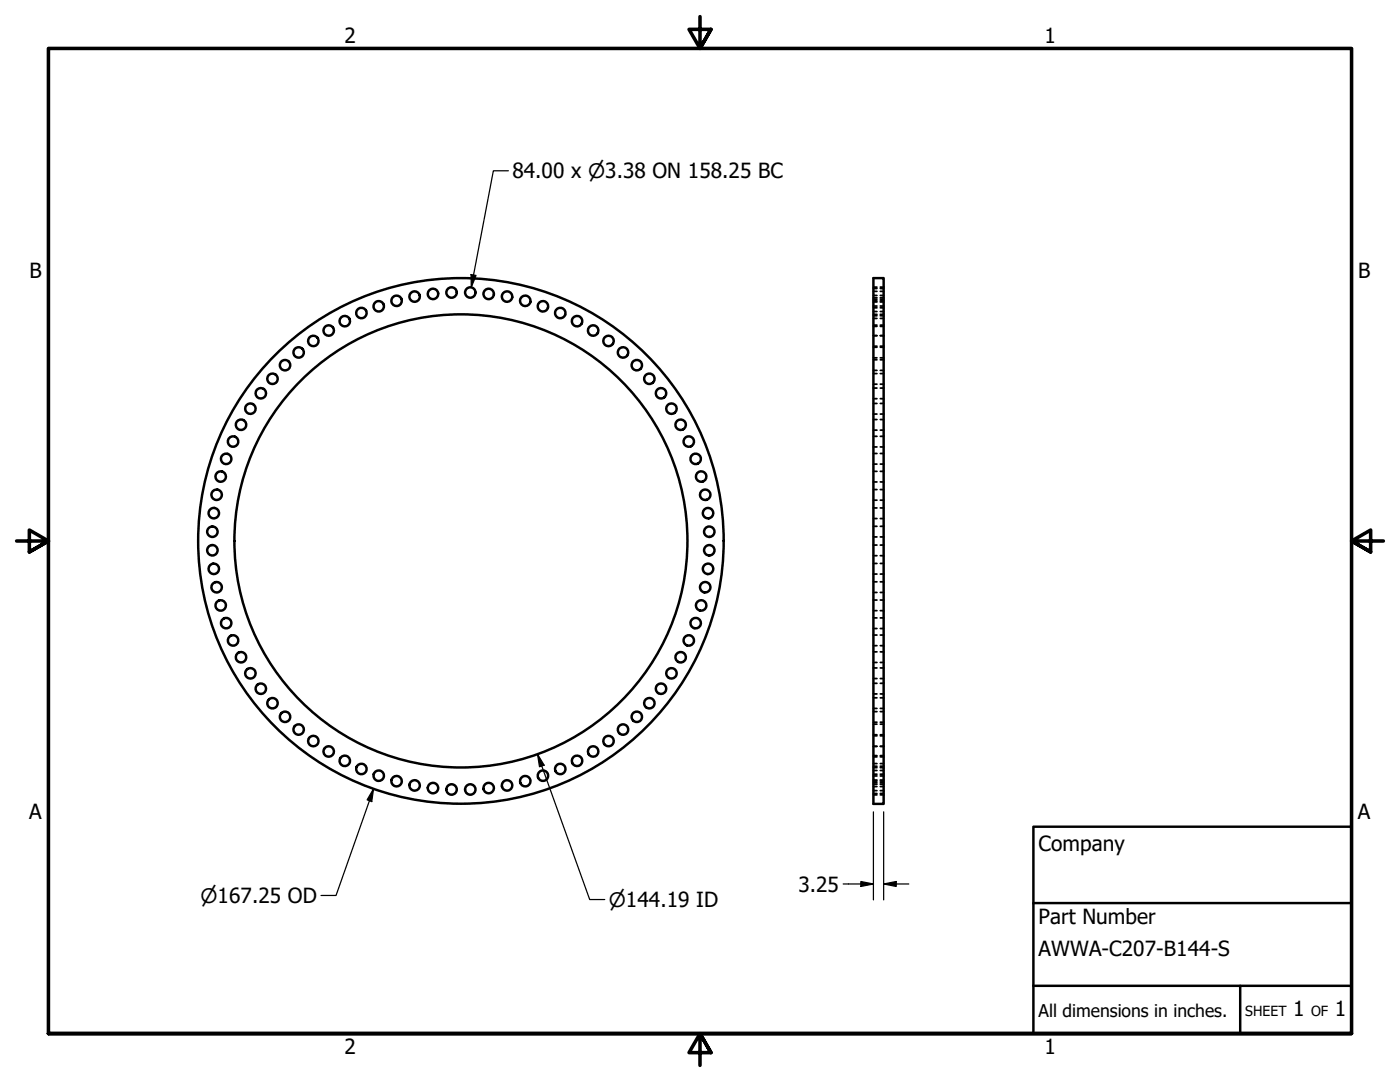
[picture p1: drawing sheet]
<svg xmlns="http://www.w3.org/2000/svg" width="279mm" height="216mm" viewBox="0 0 279 216" stroke-linecap="round" stroke-linejoin="round" font-family="sans-serif">
<!-- layer: Visible (ANSI) -->
<g fill="none" stroke="#000" stroke-width=".49">
<path d="M174.3 55.5h2.1v104.9h-2.1z"/>
<circle cx="82.7" cy="59.2" r="1.04"/>
<circle cx="86.4" cy="58.6" r="1.04"/>
<circle cx="90.1" cy="58.4" r="1.04"/>
<circle cx="93.9" cy="58.4" r="1.04"/>
<circle cx="97.5" cy="58.6" r="1.04"/>
<circle cx="101.2" cy="59.2" r="1.04"/>
<circle cx="52.1" cy="78.5" r="1.04"/>
<circle cx="54.4" cy="75.6" r="1.04"/>
<circle cx="56.9" cy="72.9" r="1.04"/>
<circle cx="59.6" cy="70.3" r="1.04"/>
<circle cx="62.5" cy="68" r="1.04"/>
<circle cx="65.6" cy="66" r="1.04"/>
<circle cx="68.8" cy="64.1" r="1.04"/>
<circle cx="72.1" cy="62.5" r="1.04"/>
<circle cx="75.6" cy="61.1" r="1.04"/>
<circle cx="79.1" cy="60" r="1.04"/>
<circle cx="104.8" cy="60" r="1.04"/>
<circle cx="108.4" cy="61.1" r="1.04"/>
<circle cx="111.8" cy="62.5" r="1.04"/>
<circle cx="115.2" cy="64.1" r="1.04"/>
<circle cx="118.4" cy="66" r="1.04"/>
<circle cx="121.4" cy="68" r="1.04"/>
<circle cx="124.3" cy="70.3" r="1.04"/>
<circle cx="127.1" cy="72.9" r="1.04"/>
<circle cx="129.6" cy="75.6" r="1.04"/>
<circle cx="131.9" cy="78.5" r="1.04"/>
<circle cx="43.2" cy="98.7" r="1.04"/>
<circle cx="44" cy="95.1" r="1.04"/>
<circle cx="45.1" cy="91.6" r="1.04"/>
<circle cx="46.5" cy="88.1" r="1.04"/>
<circle cx="48.1" cy="84.8" r="1.04"/>
<circle cx="50" cy="81.5" r="1.04"/>
<circle cx="134" cy="81.5" r="1.04"/>
<circle cx="135.8" cy="84.8" r="1.04"/>
<circle cx="137.5" cy="88.1" r="1.04"/>
<circle cx="138.8" cy="91.6" r="1.04"/>
<circle cx="139.9" cy="95.1" r="1.04"/>
<circle cx="140.7" cy="98.7" r="1.04"/>
<circle cx="42.4" cy="106.1" r="1.04"/>
<circle cx="42.4" cy="109.8" r="1.04"/>
<circle cx="42.7" cy="102.4" r="1.04"/>
<circle cx="42.7" cy="113.5" r="1.04"/>
<circle cx="43.2" cy="117.2" r="1.04"/>
<circle cx="92" cy="107.9" r="52.4"/>
<circle cx="92" cy="107.9" r="45.2"/>
<circle cx="140.7" cy="117.2" r="1.04"/>
<circle cx="141.3" cy="102.4" r="1.04"/>
<circle cx="141.3" cy="113.5" r="1.04"/>
<circle cx="141.6" cy="106.1" r="1.04"/>
<circle cx="141.6" cy="109.8" r="1.04"/>
<circle cx="44" cy="120.8" r="1.04"/>
<circle cx="45.1" cy="124.3" r="1.04"/>
<circle cx="46.5" cy="127.8" r="1.04"/>
<circle cx="48.1" cy="131.1" r="1.04"/>
<circle cx="50" cy="134.4" r="1.04"/>
<circle cx="52.1" cy="137.4" r="1.04"/>
<circle cx="131.9" cy="137.4" r="1.04"/>
<circle cx="134" cy="134.4" r="1.04"/>
<circle cx="135.8" cy="131.1" r="1.04"/>
<circle cx="137.5" cy="127.8" r="1.04"/>
<circle cx="138.8" cy="124.3" r="1.04"/>
<circle cx="139.9" cy="120.8" r="1.04"/>
<circle cx="54.4" cy="140.3" r="1.04"/>
<circle cx="56.9" cy="143" r="1.04"/>
<circle cx="59.6" cy="145.6" r="1.04"/>
<circle cx="62.5" cy="147.9" r="1.04"/>
<circle cx="65.6" cy="149.9" r="1.04"/>
<circle cx="68.8" cy="151.8" r="1.04"/>
<circle cx="72.1" cy="153.4" r="1.04"/>
<circle cx="75.6" cy="154.8" r="1.04"/>
<circle cx="79.1" cy="155.9" r="1.04"/>
<circle cx="82.7" cy="156.7" r="1.04"/>
<circle cx="86.4" cy="157.3" r="1.04"/>
<circle cx="90.1" cy="157.5" r="1.04"/>
<circle cx="93.9" cy="157.5" r="1.04"/>
<circle cx="97.5" cy="157.3" r="1.04"/>
<circle cx="101.2" cy="156.7" r="1.04"/>
<circle cx="104.8" cy="155.9" r="1.04"/>
<circle cx="108.4" cy="154.8" r="1.04"/>
<circle cx="111.8" cy="153.4" r="1.04"/>
<circle cx="115.2" cy="151.8" r="1.04"/>
<circle cx="118.4" cy="149.9" r="1.04"/>
<circle cx="121.4" cy="147.9" r="1.04"/>
<circle cx="124.3" cy="145.6" r="1.04"/>
<circle cx="127.1" cy="143" r="1.04"/>
<circle cx="129.6" cy="140.3" r="1.04"/>
</g>
<!-- layer: Hidden (ANSI) -->
<g fill="none" stroke="#000" stroke-width=".35">
<path d="M174.3 59.7h.7M174.3 57.6h.7M174.3 58.1h.7M174.3 58.9h.7M174.3 59.4h.7M174.3 57.3h.7M175.7 59.7h.7M175.7 57.6h.7M175.7 58.1h.7M175.7 58.9h.7M175.7 59.4h.7M175.7 57.3h.7"/>
<path d="M174.3 62.7h.7M174.3 60.3h.7M174.3 61.1h.7M174.3 62.2h.7M174.3 60h.7M174.3 63.5h.7M174.3 61.4h.7M174.3 65.1h.7M174.3 63h.7M174.3 67h.7M174.3 64.9h.7M174.3 69.1h.7"/>
<path d="M174.3 71.4h.7M174.3 69.3h.7M174.3 73.9h.7M174.3 71.8h.7M174.3 76.7h.7M174.3 74.5h.7M174.3 79.6h.7M174.3 77.4h.7M175.7 62.7h.7M175.7 60.3h.7M175.7 61.1h.7M175.7 62.2h.7"/>
<path d="M175.7 60h.7M175.7 63.5h.7M175.7 61.4h.7M175.7 65.1h.7M175.7 63h.7M175.7 67h.7M175.7 64.9h.7M175.7 69.1h.7M175.7 71.4h.7M175.7 69.3h.7M175.7 73.9h.7M175.7 71.8h.7"/>
<path d="M175.7 76.7h.7M175.7 74.5h.7M175.7 79.6h.7M175.7 77.4h.7M174.3 82.6h.7M174.3 80.5h.7M174.3 85.8h.7M174.3 83.7h.7M174.3 89.2h.7M174.3 87.1h.7M174.3 92.6h.7M174.3 90.5h.7"/>
<path d="M174.3 96.2h.7M174.3 94.1h.7M174.3 99.8h.7M174.3 97.7h.7M175.7 82.6h.7M175.7 80.5h.7M175.7 85.8h.7M175.7 83.7h.7M175.7 89.2h.7M175.7 87.1h.7M175.7 92.6h.7M175.7 90.5h.7"/>
<path d="M175.7 96.2h.7M175.7 94.1h.7M175.7 99.8h.7M175.7 97.7h.7M174.3 103.5h.7M174.3 101.4h.7M174.3 107.1h.7M174.3 105h.7M174.3 110.9h.7M174.3 108.8h.7M174.3 114.5h.7M174.3 112.4h.7"/>
<path d="M174.3 118.2h.7M174.3 116.1h.7M174.3 119.7h.7M175.7 103.5h.7M175.7 101.4h.7M175.7 107.1h.7M175.7 105h.7M175.7 110.9h.7M175.7 108.8h.7M175.7 114.5h.7M175.7 112.4h.7M175.7 118.2h.7"/>
<path d="M175.7 116.1h.7M175.7 119.7h.7M174.3 121.8h.7M174.3 125.4h.7M174.3 123.3h.7M174.3 128.8h.7M174.3 126.7h.7M174.3 132.2h.7M174.3 130.1h.7M174.3 135.4h.7M174.3 133.3h.7M174.3 138.5h.7"/>
<path d="M174.3 136.3h.7M174.3 139.2h.7M175.7 121.8h.7M175.7 125.4h.7M175.7 123.3h.7M175.7 128.8h.7M175.7 126.7h.7M175.7 132.2h.7M175.7 130.1h.7M175.7 135.4h.7M175.7 133.3h.7M175.7 138.5h.7"/>
<path d="M175.7 136.3h.7M175.7 139.2h.7M174.3 153.2h.7M174.3 141.4h.7M174.3 144.1h.7M174.3 142h.7M174.3 146.6h.7M174.3 144.5h.7M174.3 148.9h.7M174.3 146.8h.7M174.3 151h.7M174.3 152.9h.7"/>
<path d="M174.3 150.8h.7M174.3 154.5h.7M174.3 152.4h.7M174.3 155.9h.7M174.3 153.7h.7M174.3 157h.7M174.3 154.8h.7M174.3 157.8h.7M174.3 155.6h.7M174.3 158.3h.7M174.3 156.2h.7M174.3 158.6h.7"/>
<path d="M174.3 156.5h.7M175.7 153.2h.7M175.7 141.4h.7M175.7 144.1h.7M175.7 142h.7M175.7 146.6h.7M175.7 144.5h.7M175.7 148.9h.7M175.7 146.8h.7M175.7 151h.7M175.7 152.9h.7M175.7 150.8h.7"/>
<path d="M175.7 154.5h.7M175.7 152.4h.7M175.7 155.9h.7M175.7 153.7h.7M175.7 157h.7M175.7 154.8h.7M175.7 157.8h.7M175.7 155.6h.7M175.7 158.3h.7M175.7 156.2h.7M175.7 158.6h.7M175.7 156.5h.7"/>
</g>
<!-- layer: Border (ANSI) -->
<path d="M139.7 3.3v6.4l-2.2-3.8h4.4l-2.2 3.8 2.2-3.8M3.3 107.9h6.4l-3.8-2.1v4.3l3.8-2.2-3.8 2.2M276.1 107.9h-6.4l3.8-2.1v4.3l-3.8-2.2 3.8 2.2M9.7 206.2v-196.5h260v196.5h-260h260M141.9 210l-2.2-3.8 2.2 3.8h-4.4l2.2-3.8v6.4" fill="none" stroke="#000" stroke-width=".71"/>
<!-- layer: Title (ANSI) -->
<path d="M206.2 165h63.5v41.2h-63.5zM206.2 196.7h63.5M206.2 180.2h63.5M247.5 196.7v9.5" fill="none" stroke="#000" stroke-width=".49"/>
<!-- layer: Dimension (ANSI) -->
<path d="M101.5 34.1h-3l-4.4 23.2M94 54.8l1 .2-.9 2.3zM74.5 157.4l-.3 2.5-.9-.3zM74.5 157.4l-7.4 21.3h-3M107.3 150.5l1.3 2.2-.9 .3zM107.3 150.5l10.4 29h3M168.3 176.4h6M171.8 175.9l2.5 .5-2.5 .5zM174.3 162v17.6M176.4 176.4l2.5-.5v1zM176.4 176.4h5M176.4 162v17.6" fill="none" stroke="#000" stroke-width=".25"/>
<g fill="#000">
<path d="M94 54.8l1 .2-.9 2.3z" fill-rule="evenodd"/>
<path d="M74.5 157.4l-.3 2.5-.9-.3z" fill-rule="evenodd"/>
<path d="M107.3 150.5l1.3 2.2-.9 .3z" fill-rule="evenodd"/>
<path d="M171.8 175.9l2.5 .5-2.5 .5z" fill-rule="evenodd"/>
<path d="M176.4 176.4l2.5-.5v1z" fill-rule="evenodd"/>
</g>
<g font-size="4.2">
<text x="68.7" y="8.6">2</text>
<text x="208.4" y="8.6">1</text>
<text x="102.3" y="35.6">84.00 x ⌀3.38 ON 158.25 BC</text>
<text x="5.9" y="55.5">B</text>
<text x="271" y="55.5">B</text>
<text x="5.8" y="163.4">A</text>
<text x="271" y="163.4">A</text>
<text x="207.3" y="169.8">Company</text>
<text x="159.3" y="177.9">3.25</text>
<text x="207.3" y="184.4">Part Number</text>
<text x="207.3" y="190.7">AWWA-C207-B144-S</text>
<text x="258.1" y="202.8">1</text>
<text x="266.4" y="202.8">1</text>
<text x="68.7" y="210.3">2</text>
<text x="208.4" y="210.3">1</text>
</g>
<g font-size="4">
<text x="40" y="180.1">⌀167.25 OD</text>
<text x="121.5" y="180.9">⌀144.19 ID</text>
</g>
<text font-size="3.5" x="207.3" y="202.9">All dimensions in inches.</text>
<g font-size="2.8">
<text x="248.5" y="202.8">SHEET</text>
<text x="261.7" y="202.8">OF</text>
</g>
</svg>
